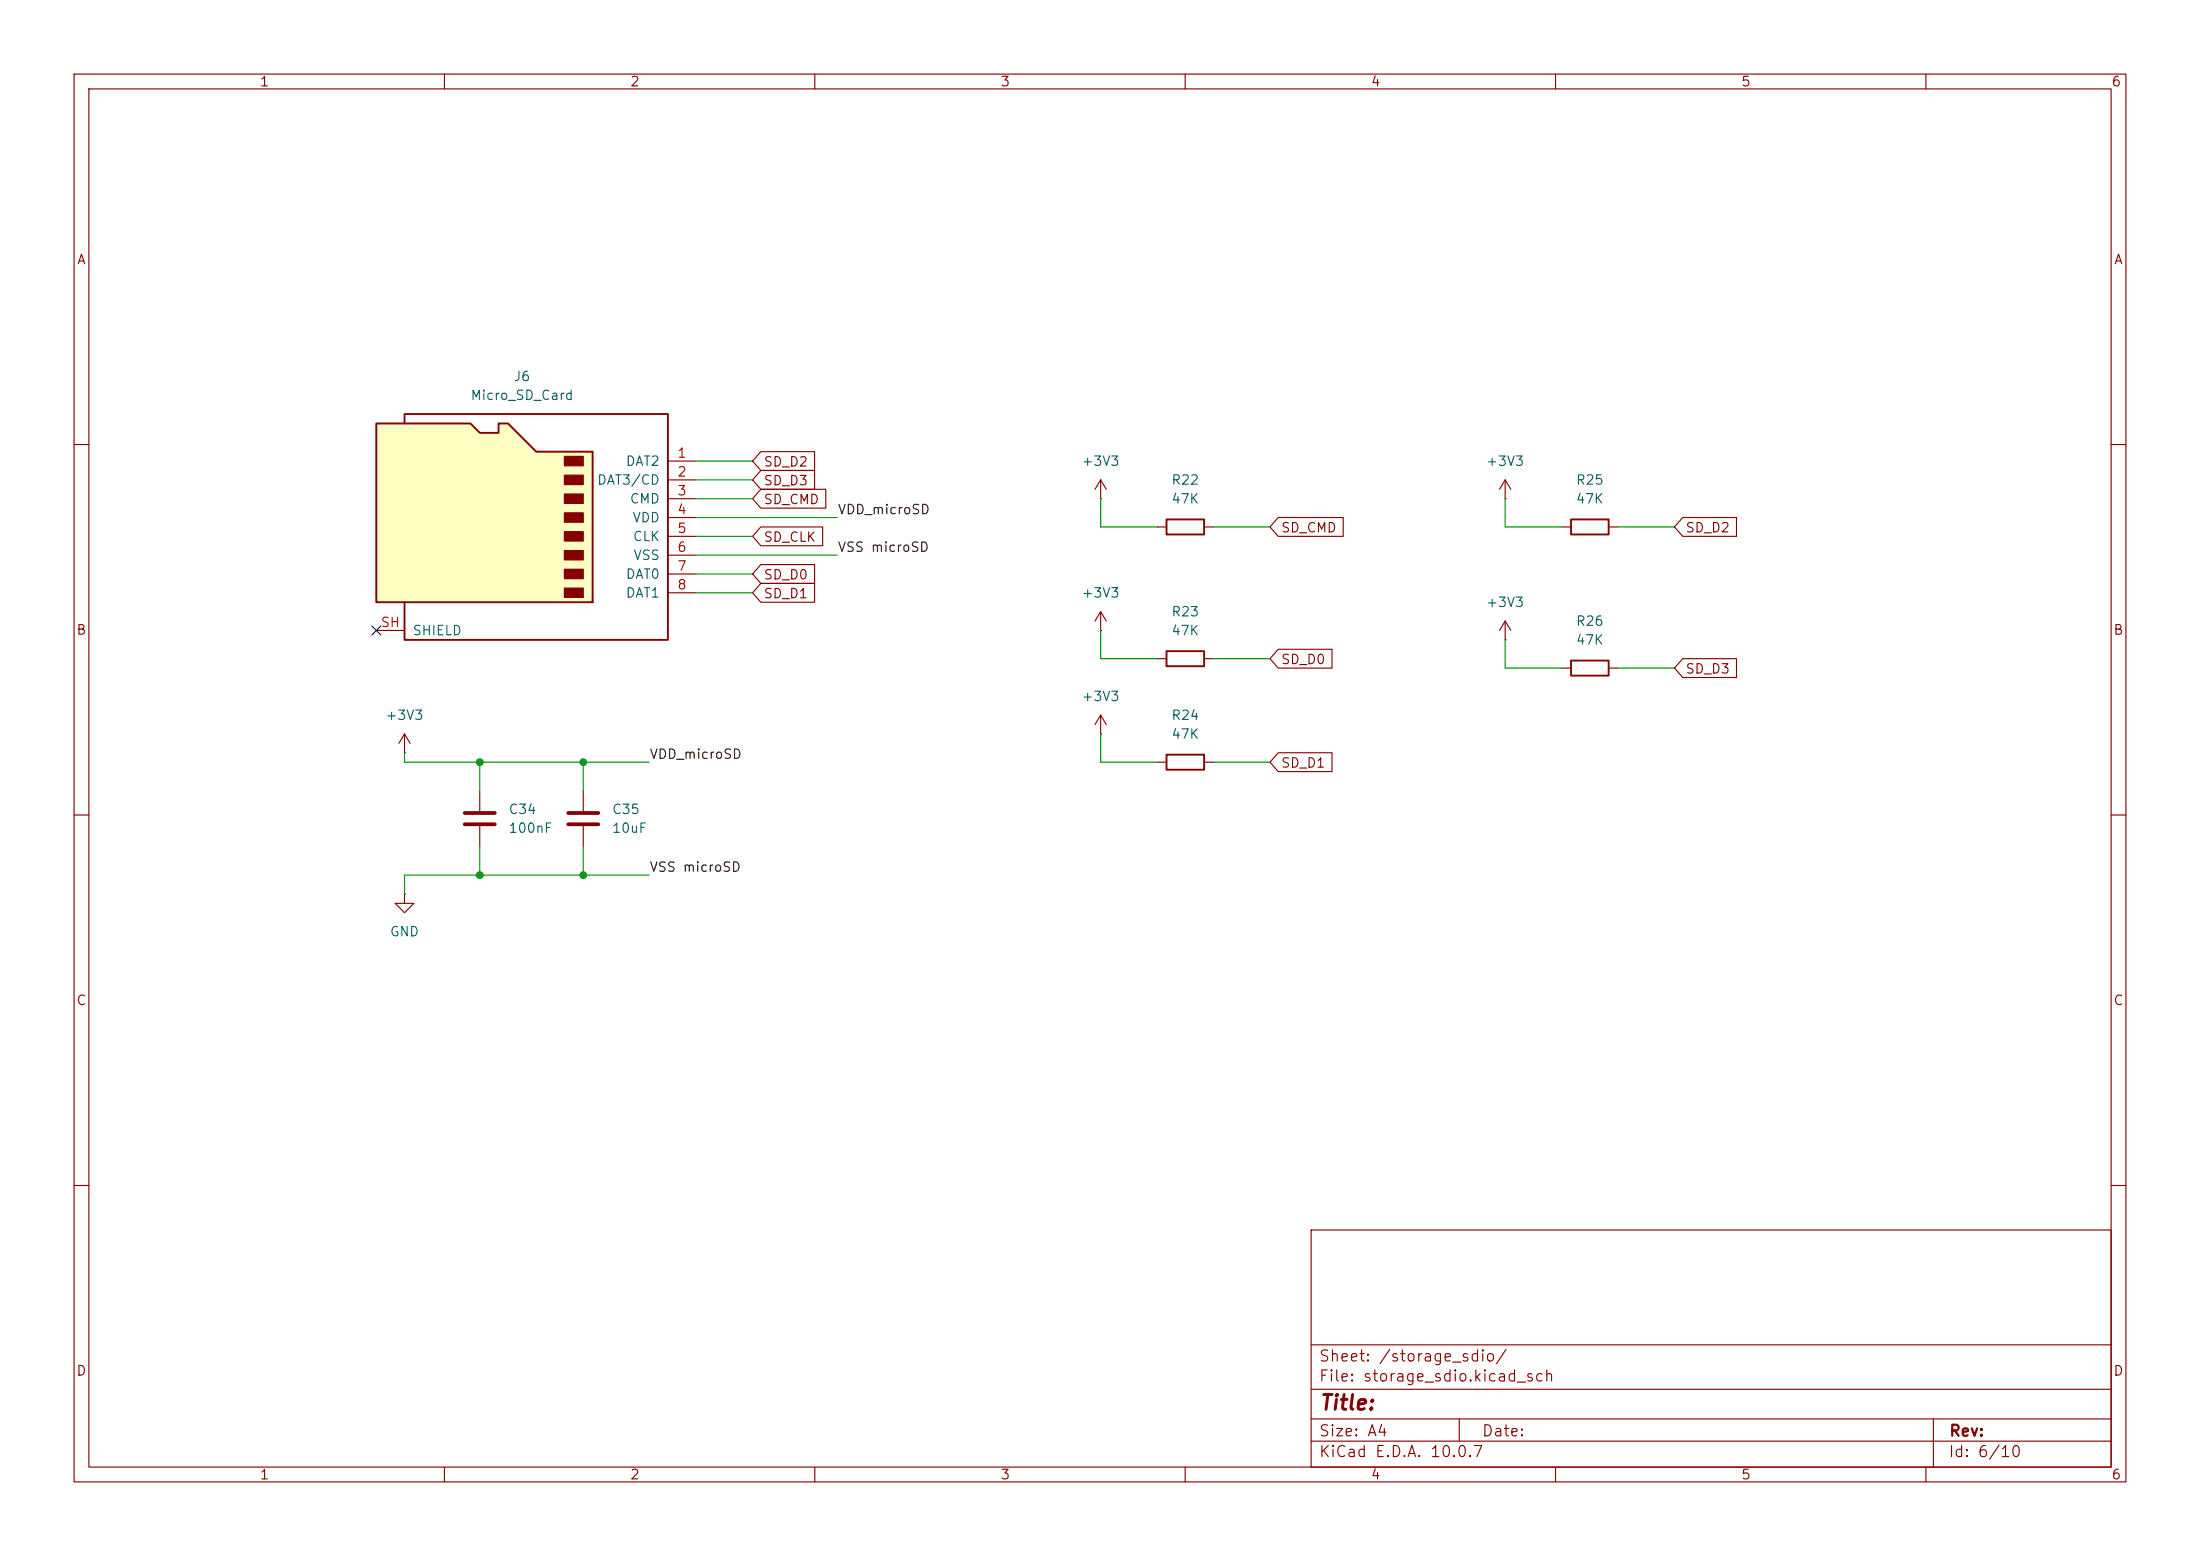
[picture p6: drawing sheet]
(kicad_sch
 (version 20260306)
 (generator "eeschema")
 (generator_version "10.0")
 (paper "A4")
 (lib_symbols
  (symbol "Connector:Micro_SD_Card"
   (pin_names
    (offset 1.016)) (exclude_from_sim no) (in_bom yes) (on_board yes)
   (in_pos_files yes)
   (duplicate_pin_numbers_are_jumpers no)
   (property "Reference" "J" (at -16.51 15.24 0) (show_name no) (do_not_autoplace no) (effects (font (size 1.27 1.27))))
   (property "Value" "Micro_SD_Card" (at 16.51 15.24 0) (show_name no) (do_not_autoplace no) (effects (font (size 1.27 1.27)) (justify right)))
   (property "Footprint" "" (at 29.21 7.62 0) (show_name no) (do_not_autoplace no) (hide yes) (effects (font (size 1.27 1.27))))
   (property "Datasheet" "https://www.we-online.com/components/products/datasheet/693072010801.pdf" (at 0 0 0) (show_name no) (do_not_autoplace no) (hide yes) (effects (font (size 1.27 1.27))))
   (property "Description" "Micro SD Card Socket" (at 0 0 0) (show_name no) (do_not_autoplace no) (hide yes) (effects (font (size 1.27 1.27))))
   (symbol "Micro_SD_Card_0_1"
    (polyline (pts (xy -8.89 -11.43) (xy -8.89 8.89) (xy -1.27 8.89) (xy 2.54 12.7) (xy 3.81 12.7) (xy 3.81 11.43) (xy 6.35 11.43) (xy 7.62 12.7) (xy 20.32 12.7) (xy 20.32 -11.43) (xy -8.89 -11.43)) (stroke (width 0.254) (type default)) (fill (type background)))
    (rectangle (start -7.62 8.255) (end -5.08 6.985) (stroke (width 0) (type default)) (fill (type outline)))
    (rectangle (start -7.62 5.715) (end -5.08 4.445) (stroke (width 0) (type default)) (fill (type outline)))
    (rectangle (start -7.62 3.175) (end -5.08 1.905) (stroke (width 0) (type default)) (fill (type outline)))
    (rectangle (start -7.62 0.635) (end -5.08 -0.635) (stroke (width 0) (type default)) (fill (type outline)))
    (rectangle (start -7.62 -1.905) (end -5.08 -3.175) (stroke (width 0) (type default)) (fill (type outline)))
    (rectangle (start -7.62 -4.445) (end -5.08 -5.715) (stroke (width 0) (type default)) (fill (type outline)))
    (rectangle (start -7.62 -6.985) (end -5.08 -8.255) (stroke (width 0) (type default)) (fill (type outline)))
    (rectangle (start -7.62 -9.525) (end -5.08 -10.795) (stroke (width 0) (type default)) (fill (type outline)))
    (polyline (pts (xy 16.51 12.7) (xy 16.51 13.97) (xy -19.05 13.97) (xy -19.05 -16.51) (xy 16.51 -16.51) (xy 16.51 -11.43)) (stroke (width 0.254) (type default)) (fill (type none))))
   (symbol "Micro_SD_Card_1_1"
    (pin bidirectional line (at -22.86 7.62 0) (length 3.81) (name "DAT2" (effects (font (size 1.27 1.27)))) (number "1" (effects (font (size 1.27 1.27)))))
    (pin bidirectional line (at -22.86 5.08 0) (length 3.81) (name "DAT3/CD" (effects (font (size 1.27 1.27)))) (number "2" (effects (font (size 1.27 1.27)))))
    (pin input line (at -22.86 2.54 0) (length 3.81) (name "CMD" (effects (font (size 1.27 1.27)))) (number "3" (effects (font (size 1.27 1.27)))))
    (pin power_in line (at -22.86 0 0) (length 3.81) (name "VDD" (effects (font (size 1.27 1.27)))) (number "4" (effects (font (size 1.27 1.27)))))
    (pin input line (at -22.86 -2.54 0) (length 3.81) (name "CLK" (effects (font (size 1.27 1.27)))) (number "5" (effects (font (size 1.27 1.27)))))
    (pin power_in line (at -22.86 -5.08 0) (length 3.81) (name "VSS" (effects (font (size 1.27 1.27)))) (number "6" (effects (font (size 1.27 1.27)))))
    (pin bidirectional line (at -22.86 -7.62 0) (length 3.81) (name "DAT0" (effects (font (size 1.27 1.27)))) (number "7" (effects (font (size 1.27 1.27)))))
    (pin bidirectional line (at -22.86 -10.16 0) (length 3.81) (name "DAT1" (effects (font (size 1.27 1.27)))) (number "8" (effects (font (size 1.27 1.27)))))
    (pin passive line (at 20.32 -15.24 180) (length 3.81) (name "SHIELD" (effects (font (size 1.27 1.27)))) (number "SH" (effects (font (size 1.27 1.27))))))
   (embedded_fonts no))
  (symbol "Device:C"
   (pin_numbers (hide yes))
   (pin_names
    (offset 0.254)) (exclude_from_sim no) (in_bom yes) (on_board yes)
   (in_pos_files yes)
   (duplicate_pin_numbers_are_jumpers no)
   (property "Reference" "C" (at 0.635 2.54 0) (show_name no) (do_not_autoplace no) (effects (font (size 1.27 1.27)) (justify left)))
   (property "Value" "C" (at 0.635 -2.54 0) (show_name no) (do_not_autoplace no) (effects (font (size 1.27 1.27)) (justify left)))
   (property "Footprint" "" (at 0.9652 -3.81 0) (show_name no) (do_not_autoplace no) (hide yes) (effects (font (size 1.27 1.27))))
   (property "Datasheet" "" (at 0 0 0) (show_name no) (do_not_autoplace no) (hide yes) (effects (font (size 1.27 1.27))))
   (property "Description" "Unpolarized capacitor" (at 0 0 0) (show_name no) (do_not_autoplace no) (hide yes) (effects (font (size 1.27 1.27))))
   (symbol "C_0_1"
    (polyline (pts (xy -2.032 0.762) (xy 2.032 0.762)) (stroke (width 0.508) (type default)) (fill (type none)))
    (polyline (pts (xy -2.032 -0.762) (xy 2.032 -0.762)) (stroke (width 0.508) (type default)) (fill (type none))))
   (symbol "C_1_1"
    (pin passive line (at 0 3.81 270) (length 2.794) (name "" (effects (font (size 1.27 1.27)))) (number "1" (effects (font (size 1.27 1.27)))))
    (pin passive line (at 0 -3.81 90) (length 2.794) (name "" (effects (font (size 1.27 1.27)))) (number "2" (effects (font (size 1.27 1.27))))))
   (embedded_fonts no))
  (symbol "Device:R"
   (pin_numbers (hide yes))
   (pin_names
    (offset 0)) (exclude_from_sim no) (in_bom yes) (on_board yes)
   (in_pos_files yes)
   (duplicate_pin_numbers_are_jumpers no)
   (property "Reference" "R" (at 2.032 0 90) (show_name no) (do_not_autoplace no) (effects (font (size 1.27 1.27))))
   (property "Value" "R" (at 0 0 90) (show_name no) (do_not_autoplace no) (effects (font (size 1.27 1.27))))
   (property "Footprint" "" (at -1.778 0 90) (show_name no) (do_not_autoplace no) (hide yes) (effects (font (size 1.27 1.27))))
   (property "Datasheet" "" (at 0 0 0) (show_name no) (do_not_autoplace no) (hide yes) (effects (font (size 1.27 1.27))))
   (property "Description" "Resistor" (at 0 0 0) (show_name no) (do_not_autoplace no) (hide yes) (effects (font (size 1.27 1.27))))
   (symbol "R_0_1"
    (rectangle (start -1.016 -2.54) (end 1.016 2.54) (stroke (width 0.254) (type default)) (fill (type none))))
   (symbol "R_1_1"
    (pin passive line (at 0 3.81 270) (length 1.27) (name "" (effects (font (size 1.27 1.27)))) (number "1" (effects (font (size 1.27 1.27)))))
    (pin passive line (at 0 -3.81 90) (length 1.27) (name "" (effects (font (size 1.27 1.27)))) (number "2" (effects (font (size 1.27 1.27))))))
   (embedded_fonts no))
  (symbol "power:+3.3V"
   (power global)
   (pin_numbers (hide yes))
   (pin_names
    (offset 0) (hide yes)) (exclude_from_sim no) (in_bom yes) (on_board yes)
   (in_pos_files yes)
   (duplicate_pin_numbers_are_jumpers no)
   (property "Reference" "#PWR" (at 0 -3.81 0) (show_name no) (do_not_autoplace no) (hide yes) (effects (font (size 1.27 1.27))))
   (property "Value" "+3.3V" (at 0 3.556 0) (show_name no) (do_not_autoplace no) (effects (font (size 1.27 1.27))))
   (property "Footprint" "" (at 0 0 0) (show_name no) (do_not_autoplace no) (hide yes) (effects (font (size 1.27 1.27))))
   (property "Datasheet" "" (at 0 0 0) (show_name no) (do_not_autoplace no) (hide yes) (effects (font (size 1.27 1.27))))
   (property "Description" "Power symbol creates a global label with name \"+3.3V\"" (at 0 0 0) (show_name no) (do_not_autoplace no) (hide yes) (effects (font (size 1.27 1.27))))
   (symbol "+3.3V_0_1"
    (polyline (pts (xy -0.762 1.27) (xy 0 2.54)) (stroke (width 0) (type default)) (fill (type none)))
    (polyline (pts (xy 0 2.54) (xy 0.762 1.27)) (stroke (width 0) (type default)) (fill (type none)))
    (polyline (pts (xy 0 0) (xy 0 2.54)) (stroke (width 0) (type default)) (fill (type none))))
   (symbol "+3.3V_1_1"
    (pin power_in line (at 0 0 90) (length 0) (name "" (effects (font (size 1.27 1.27)))) (number "1" (effects (font (size 1.27 1.27))))))
   (embedded_fonts no))
  (symbol "power:+3V3"
   (power global)
   (pin_numbers (hide yes))
   (pin_names
    (offset 0) (hide yes)) (exclude_from_sim no) (in_bom yes) (on_board yes)
   (in_pos_files yes)
   (duplicate_pin_numbers_are_jumpers no)
   (property "Reference" "#PWR" (at 0 -3.81 0) (show_name no) (do_not_autoplace no) (hide yes) (effects (font (size 1.27 1.27))))
   (property "Value" "+3V3" (at 0 3.556 0) (show_name no) (do_not_autoplace no) (effects (font (size 1.27 1.27))))
   (property "Footprint" "" (at 0 0 0) (show_name no) (do_not_autoplace no) (hide yes) (effects (font (size 1.27 1.27))))
   (property "Datasheet" "" (at 0 0 0) (show_name no) (do_not_autoplace no) (hide yes) (effects (font (size 1.27 1.27))))
   (property "Description" "Power symbol creates a global label with name \"+3V3\"" (at 0 0 0) (show_name no) (do_not_autoplace no) (hide yes) (effects (font (size 1.27 1.27))))
   (symbol "+3V3_0_1"
    (polyline (pts (xy -0.762 1.27) (xy 0 2.54)) (stroke (width 0) (type default)) (fill (type none)))
    (polyline (pts (xy 0 2.54) (xy 0.762 1.27)) (stroke (width 0) (type default)) (fill (type none)))
    (polyline (pts (xy 0 0) (xy 0 2.54)) (stroke (width 0) (type default)) (fill (type none))))
   (symbol "+3V3_1_1"
    (pin power_in line (at 0 0 90) (length 0) (name "" (effects (font (size 1.27 1.27)))) (number "1" (effects (font (size 1.27 1.27))))))
   (embedded_fonts no))
  (symbol "power:GND"
   (power global)
   (pin_numbers (hide yes))
   (pin_names
    (offset 0) (hide yes)) (exclude_from_sim no) (in_bom yes) (on_board yes)
   (in_pos_files yes)
   (duplicate_pin_numbers_are_jumpers no)
   (property "Reference" "#PWR" (at 0 -6.35 0) (show_name no) (do_not_autoplace no) (hide yes) (effects (font (size 1.27 1.27))))
   (property "Value" "GND" (at 0 -3.81 0) (show_name no) (do_not_autoplace no) (effects (font (size 1.27 1.27))))
   (property "Footprint" "" (at 0 0 0) (show_name no) (do_not_autoplace no) (hide yes) (effects (font (size 1.27 1.27))))
   (property "Datasheet" "" (at 0 0 0) (show_name no) (do_not_autoplace no) (hide yes) (effects (font (size 1.27 1.27))))
   (property "Description" "Power symbol creates a global label with name \"GND\" , ground" (at 0 0 0) (show_name no) (do_not_autoplace no) (hide yes) (effects (font (size 1.27 1.27))))
   (symbol "GND_0_1"
    (polyline (pts (xy 0 0) (xy 0 -1.27) (xy 1.27 -1.27) (xy 0 -2.54) (xy -1.27 -1.27) (xy 0 -1.27)) (stroke (width 0) (type default)) (fill (type none))))
   (symbol "GND_1_1"
    (pin power_in line (at 0 0 270) (length 0) (name "" (effects (font (size 1.27 1.27)))) (number "1" (effects (font (size 1.27 1.27))))))
   (embedded_fonts no)))
 (junction
  (at 64.77 102.87)
  (diameter 0)
  (color 0 0 0 0))
 (junction
  (at 78.74 118.11)
  (diameter 0)
  (color 0 0 0 0))
 (junction
  (at 78.74 102.87)
  (diameter 0)
  (color 0 0 0 0))
 (junction
  (at 64.77 118.11)
  (diameter 0)
  (color 0 0 0 0))
 (no_connect
  (at 50.8 85.09))
 (wire
  (pts (xy 163.83 71.12) (xy 171.45 71.12))
  (stroke (width 0) (type default)))
 (wire
  (pts (xy 93.98 80.01) (xy 101.6 80.01))
  (stroke (width 0) (type default)))
 (wire
  (pts (xy 78.74 102.87) (xy 87.63 102.87))
  (stroke (width 0) (type default)))
 (wire
  (pts (xy 78.74 114.3) (xy 78.74 118.11))
  (stroke (width 0) (type default)))
 (wire
  (pts (xy 203.2 90.17) (xy 210.82 90.17))
  (stroke (width 0) (type default)))
 (wire
  (pts (xy 64.77 102.87) (xy 64.77 106.68))
  (stroke (width 0) (type default)))
 (wire
  (pts (xy 54.61 118.11) (xy 64.77 118.11))
  (stroke (width 0) (type default)))
 (wire
  (pts (xy 64.77 102.87) (xy 78.74 102.87))
  (stroke (width 0) (type default)))
 (wire
  (pts (xy 78.74 118.11) (xy 87.63 118.11))
  (stroke (width 0) (type default)))
 (wire
  (pts (xy 64.77 114.3) (xy 64.77 118.11))
  (stroke (width 0) (type default)))
 (wire
  (pts (xy 148.59 88.9) (xy 156.21 88.9))
  (stroke (width 0) (type default)))
 (wire
  (pts (xy 203.2 71.12) (xy 210.82 71.12))
  (stroke (width 0) (type default)))
 (wire
  (pts (xy 148.59 85.09) (xy 148.59 88.9))
  (stroke (width 0) (type default)))
 (wire
  (pts (xy 93.98 72.39) (xy 101.6 72.39))
  (stroke (width 0) (type default)))
 (wire
  (pts (xy 203.2 86.36) (xy 203.2 90.17))
  (stroke (width 0) (type default)))
 (wire
  (pts (xy 203.2 67.31) (xy 203.2 71.12))
  (stroke (width 0) (type default)))
 (wire
  (pts (xy 54.61 118.11) (xy 54.61 120.65))
  (stroke (width 0) (type default)))
 (wire
  (pts (xy 93.98 69.85) (xy 113.03 69.85))
  (stroke (width 0) (type default)))
 (wire
  (pts (xy 93.98 67.31) (xy 101.6 67.31))
  (stroke (width 0) (type default)))
 (wire
  (pts (xy 163.83 88.9) (xy 171.45 88.9))
  (stroke (width 0) (type default)))
 (wire
  (pts (xy 93.98 74.93) (xy 113.03 74.93))
  (stroke (width 0) (type default)))
 (wire
  (pts (xy 163.83 102.87) (xy 171.45 102.87))
  (stroke (width 0) (type default)))
 (wire
  (pts (xy 148.59 67.31) (xy 148.59 71.12))
  (stroke (width 0) (type default)))
 (wire
  (pts (xy 148.59 102.87) (xy 156.21 102.87))
  (stroke (width 0) (type default)))
 (wire
  (pts (xy 64.77 118.11) (xy 78.74 118.11))
  (stroke (width 0) (type default)))
 (wire
  (pts (xy 93.98 77.47) (xy 101.6 77.47))
  (stroke (width 0) (type default)))
 (wire
  (pts (xy 218.44 90.17) (xy 226.06 90.17))
  (stroke (width 0) (type default)))
 (wire
  (pts (xy 148.59 71.12) (xy 156.21 71.12))
  (stroke (width 0) (type default)))
 (wire
  (pts (xy 93.98 64.77) (xy 101.6 64.77))
  (stroke (width 0) (type default)))
 (wire
  (pts (xy 54.61 101.6) (xy 54.61 102.87))
  (stroke (width 0) (type default)))
 (wire
  (pts (xy 218.44 71.12) (xy 226.06 71.12))
  (stroke (width 0) (type default)))
 (wire
  (pts (xy 148.59 99.06) (xy 148.59 102.87))
  (stroke (width 0) (type default)))
 (wire
  (pts (xy 93.98 62.23) (xy 101.6 62.23))
  (stroke (width 0) (type default)))
 (wire
  (pts (xy 78.74 102.87) (xy 78.74 106.68))
  (stroke (width 0) (type default)))
 (wire
  (pts (xy 54.61 102.87) (xy 64.77 102.87))
  (stroke (width 0) (type default)))
 (label "VDD_microSD"
  (at 113.03 69.85 0)
  (effects (font (size 1.27 1.27)) (justify left bottom)))
 (label "VDD_microSD"
  (at 87.63 102.87 0)
  (effects (font (size 1.27 1.27)) (justify left bottom)))
 (label "VSS microSD"
  (at 113.03 74.93 0)
  (effects (font (size 1.27 1.27)) (justify left bottom)))
 (label "VSS microSD"
  (at 87.63 118.11 0)
  (effects (font (size 1.27 1.27)) (justify left bottom)))
 (global_label "SD_D1"
  (shape input)
  (at 101.6 80.01 0)
  (fields_autoplaced yes)
  (effects (font (size 1.27 1.27)) (justify left))
  (property "Intersheetrefs" "${INTERSHEET_REFS}" (at 110.5118 80.01 0) (hide yes) (show_name no) (do_not_autoplace no) (effects (font (size 1.27 1.27)) (justify left))))
 (global_label "SD_D1"
  (shape input)
  (at 171.45 102.87 0)
  (fields_autoplaced yes)
  (effects (font (size 1.27 1.27)) (justify left))
  (property "Intersheetrefs" "${INTERSHEET_REFS}" (at 180.3618 102.87 0) (hide yes) (show_name no) (do_not_autoplace no) (effects (font (size 1.27 1.27)) (justify left))))
 (global_label "SD_D3"
  (shape input)
  (at 101.6 64.77 0)
  (fields_autoplaced yes)
  (effects (font (size 1.27 1.27)) (justify left))
  (property "Intersheetrefs" "${INTERSHEET_REFS}" (at 110.5118 64.77 0) (hide yes) (show_name no) (do_not_autoplace no) (effects (font (size 1.27 1.27)) (justify left))))
 (global_label "SD_D2"
  (shape input)
  (at 226.06 71.12 0)
  (fields_autoplaced yes)
  (effects (font (size 1.27 1.27)) (justify left))
  (property "Intersheetrefs" "${INTERSHEET_REFS}" (at 234.9718 71.12 0) (hide yes) (show_name no) (do_not_autoplace no) (effects (font (size 1.27 1.27)) (justify left))))
 (global_label "SD_D0"
  (shape input)
  (at 171.45 88.9 0)
  (fields_autoplaced yes)
  (effects (font (size 1.27 1.27)) (justify left))
  (property "Intersheetrefs" "${INTERSHEET_REFS}" (at 180.3618 88.9 0) (hide yes) (show_name no) (do_not_autoplace no) (effects (font (size 1.27 1.27)) (justify left))))
 (global_label "SD_D0"
  (shape input)
  (at 101.6 77.47 0)
  (fields_autoplaced yes)
  (effects (font (size 1.27 1.27)) (justify left))
  (property "Intersheetrefs" "${INTERSHEET_REFS}" (at 110.5118 77.47 0) (hide yes) (show_name no) (do_not_autoplace no) (effects (font (size 1.27 1.27)) (justify left))))
 (global_label "SD_CLK"
  (shape input)
  (at 101.6 72.39 0)
  (fields_autoplaced yes)
  (effects (font (size 1.27 1.27)) (justify left))
  (property "Intersheetrefs" "${INTERSHEET_REFS}" (at 111.6004 72.39 0) (hide yes) (show_name no) (do_not_autoplace no) (effects (font (size 1.27 1.27)) (justify left))))
 (global_label "SD_D2"
  (shape input)
  (at 101.6 62.23 0)
  (fields_autoplaced yes)
  (effects (font (size 1.27 1.27)) (justify left))
  (property "Intersheetrefs" "${INTERSHEET_REFS}" (at 110.5118 62.23 0) (hide yes) (show_name no) (do_not_autoplace no) (effects (font (size 1.27 1.27)) (justify left))))
 (global_label "SD_D3"
  (shape input)
  (at 226.06 90.17 0)
  (fields_autoplaced yes)
  (effects (font (size 1.27 1.27)) (justify left))
  (property "Intersheetrefs" "${INTERSHEET_REFS}" (at 234.9718 90.17 0) (hide yes) (show_name no) (do_not_autoplace no) (effects (font (size 1.27 1.27)) (justify left))))
 (global_label "SD_CMD"
  (shape input)
  (at 101.6 67.31 0)
  (fields_autoplaced yes)
  (effects (font (size 1.27 1.27)) (justify left))
  (property "Intersheetrefs" "${INTERSHEET_REFS}" (at 112.0237 67.31 0) (hide yes) (show_name no) (do_not_autoplace no) (effects (font (size 1.27 1.27)) (justify left))))
 (global_label "SD_CMD"
  (shape input)
  (at 171.45 71.12 0)
  (fields_autoplaced yes)
  (effects (font (size 1.27 1.27)) (justify left))
  (property "Intersheetrefs" "${INTERSHEET_REFS}" (at 181.8737 71.12 0) (hide yes) (show_name no) (do_not_autoplace no) (effects (font (size 1.27 1.27)) (justify left))))
 (symbol
  (lib_id "Device:R")
  (at 160.02 71.12 90)
  (unit 1)
  (body_style 1)
  (exclude_from_sim no)
  (in_bom yes)
  (on_board yes)
  (in_pos_files yes)
  (dnp no)
  (fields_autoplaced yes)
  (property "Reference" "R22" (at 160.02 64.77 90) (show_name no) (do_not_autoplace no) (effects (font (size 1.27 1.27))))
  (property "Value" "47K" (at 160.02 67.31 90) (show_name no) (do_not_autoplace no) (effects (font (size 1.27 1.27))))
  (property "Footprint" "Resistor_SMD:R_0603_1608Metric" (at 160.02 72.898 90) (hide yes) (show_name no) (do_not_autoplace no) (effects (font (size 1.27 1.27))))
  (property "Datasheet" "" (at 160.02 71.12 0) (hide yes) (show_name no) (do_not_autoplace no) (effects (font (size 1.27 1.27))))
  (property "Description" "Resistor" (at 160.02 71.12 0) (hide yes) (show_name no) (do_not_autoplace no) (effects (font (size 1.27 1.27))))
  (pin "2")
  (pin "1"))
 (symbol
  (lib_id "power:+3V3")
  (at 203.2 67.31 0)
  (unit 1)
  (body_style 1)
  (exclude_from_sim no)
  (in_bom yes)
  (on_board yes)
  (in_pos_files yes)
  (dnp no)
  (fields_autoplaced yes)
  (property "Reference" "#PWR074" (at 203.2 71.12 0) (hide yes) (show_name no) (do_not_autoplace no) (effects (font (size 1.27 1.27))))
  (property "Value" "+3V3" (at 203.2 62.23 0) (show_name no) (do_not_autoplace no) (effects (font (size 1.27 1.27))))
  (property "Footprint" "" (at 203.2 67.31 0) (hide yes) (show_name no) (do_not_autoplace no) (effects (font (size 1.27 1.27))))
  (property "Datasheet" "" (at 203.2 67.31 0) (hide yes) (show_name no) (do_not_autoplace no) (effects (font (size 1.27 1.27))))
  (property "Description" "Power symbol creates a global label with name \"+3V3\"" (at 203.2 67.31 0) (hide yes) (show_name no) (do_not_autoplace no) (effects (font (size 1.27 1.27))))
  (pin "1"))
 (symbol
  (lib_id "power:+3V3")
  (at 203.2 86.36 0)
  (unit 1)
  (body_style 1)
  (exclude_from_sim no)
  (in_bom yes)
  (on_board yes)
  (in_pos_files yes)
  (dnp no)
  (fields_autoplaced yes)
  (property "Reference" "#PWR075" (at 203.2 90.17 0) (hide yes) (show_name no) (do_not_autoplace no) (effects (font (size 1.27 1.27))))
  (property "Value" "+3V3" (at 203.2 81.28 0) (show_name no) (do_not_autoplace no) (effects (font (size 1.27 1.27))))
  (property "Footprint" "" (at 203.2 86.36 0) (hide yes) (show_name no) (do_not_autoplace no) (effects (font (size 1.27 1.27))))
  (property "Datasheet" "" (at 203.2 86.36 0) (hide yes) (show_name no) (do_not_autoplace no) (effects (font (size 1.27 1.27))))
  (property "Description" "Power symbol creates a global label with name \"+3V3\"" (at 203.2 86.36 0) (hide yes) (show_name no) (do_not_autoplace no) (effects (font (size 1.27 1.27))))
  (pin "1"))
 (symbol
  (lib_id "power:GND")
  (at 54.61 120.65 0)
  (unit 1)
  (body_style 1)
  (exclude_from_sim no)
  (in_bom yes)
  (on_board yes)
  (in_pos_files yes)
  (dnp no)
  (fields_autoplaced yes)
  (property "Reference" "#PWR070" (at 54.61 127 0) (hide yes) (show_name no) (do_not_autoplace no) (effects (font (size 1.27 1.27))))
  (property "Value" "GND" (at 54.61 125.73 0) (show_name no) (do_not_autoplace no) (effects (font (size 1.27 1.27))))
  (property "Footprint" "" (at 54.61 120.65 0) (hide yes) (show_name no) (do_not_autoplace no) (effects (font (size 1.27 1.27))))
  (property "Datasheet" "" (at 54.61 120.65 0) (hide yes) (show_name no) (do_not_autoplace no) (effects (font (size 1.27 1.27))))
  (property "Description" "Power symbol creates a global label with name \"GND\" , ground" (at 54.61 120.65 0) (hide yes) (show_name no) (do_not_autoplace no) (effects (font (size 1.27 1.27))))
  (pin "1"))
 (symbol
  (lib_id "Device:C")
  (at 64.77 110.49 0)
  (unit 1)
  (body_style 1)
  (exclude_from_sim no)
  (in_bom yes)
  (on_board yes)
  (in_pos_files yes)
  (dnp no)
  (fields_autoplaced yes)
  (property "Reference" "C34" (at 68.58 109.2199 0) (show_name no) (do_not_autoplace no) (effects (font (size 1.27 1.27)) (justify left)))
  (property "Value" "100nF" (at 68.58 111.7599 0) (show_name no) (do_not_autoplace no) (effects (font (size 1.27 1.27)) (justify left)))
  (property "Footprint" "Capacitor_SMD:C_0603_1608Metric" (at 65.7352 114.3 0) (hide yes) (show_name no) (do_not_autoplace no) (effects (font (size 1.27 1.27))))
  (property "Datasheet" "" (at 64.77 110.49 0) (hide yes) (show_name no) (do_not_autoplace no) (effects (font (size 1.27 1.27))))
  (property "Description" "Unpolarized capacitor" (at 64.77 110.49 0) (hide yes) (show_name no) (do_not_autoplace no) (effects (font (size 1.27 1.27))))
  (pin "1")
  (pin "2"))
 (symbol
  (lib_id "power:+3V3")
  (at 148.59 99.06 0)
  (unit 1)
  (body_style 1)
  (exclude_from_sim no)
  (in_bom yes)
  (on_board yes)
  (in_pos_files yes)
  (dnp no)
  (fields_autoplaced yes)
  (property "Reference" "#PWR073" (at 148.59 102.87 0) (hide yes) (show_name no) (do_not_autoplace no) (effects (font (size 1.27 1.27))))
  (property "Value" "+3V3" (at 148.59 93.98 0) (show_name no) (do_not_autoplace no) (effects (font (size 1.27 1.27))))
  (property "Footprint" "" (at 148.59 99.06 0) (hide yes) (show_name no) (do_not_autoplace no) (effects (font (size 1.27 1.27))))
  (property "Datasheet" "" (at 148.59 99.06 0) (hide yes) (show_name no) (do_not_autoplace no) (effects (font (size 1.27 1.27))))
  (property "Description" "Power symbol creates a global label with name \"+3V3\"" (at 148.59 99.06 0) (hide yes) (show_name no) (do_not_autoplace no) (effects (font (size 1.27 1.27))))
  (pin "1"))
 (symbol
  (lib_id "Device:C")
  (at 78.74 110.49 0)
  (unit 1)
  (body_style 1)
  (exclude_from_sim no)
  (in_bom yes)
  (on_board yes)
  (in_pos_files yes)
  (dnp no)
  (fields_autoplaced yes)
  (property "Reference" "C35" (at 82.55 109.2199 0) (show_name no) (do_not_autoplace no) (effects (font (size 1.27 1.27)) (justify left)))
  (property "Value" "10uF" (at 82.55 111.7599 0) (show_name no) (do_not_autoplace no) (effects (font (size 1.27 1.27)) (justify left)))
  (property "Footprint" "Capacitor_SMD:C_0805_2012Metric" (at 79.7052 114.3 0) (hide yes) (show_name no) (do_not_autoplace no) (effects (font (size 1.27 1.27))))
  (property "Datasheet" "" (at 78.74 110.49 0) (hide yes) (show_name no) (do_not_autoplace no) (effects (font (size 1.27 1.27))))
  (property "Description" "Unpolarized capacitor" (at 78.74 110.49 0) (hide yes) (show_name no) (do_not_autoplace no) (effects (font (size 1.27 1.27))))
  (pin "1")
  (pin "2"))
 (symbol
  (lib_id "power:+3.3V")
  (at 54.61 101.6 0)
  (unit 1)
  (body_style 1)
  (exclude_from_sim no)
  (in_bom yes)
  (on_board yes)
  (in_pos_files yes)
  (dnp no)
  (fields_autoplaced yes)
  (property "Reference" "#PWR069" (at 54.61 105.41 0) (hide yes) (show_name no) (do_not_autoplace no) (effects (font (size 1.27 1.27))))
  (property "Value" "+3V3" (at 54.61 96.52 0) (show_name no) (do_not_autoplace no) (effects (font (size 1.27 1.27))))
  (property "Footprint" "" (at 54.61 101.6 0) (hide yes) (show_name no) (do_not_autoplace no) (effects (font (size 1.27 1.27))))
  (property "Datasheet" "" (at 54.61 101.6 0) (hide yes) (show_name no) (do_not_autoplace no) (effects (font (size 1.27 1.27))))
  (property "Description" "Power symbol creates a global label with name \"+3.3V\"" (at 54.61 101.6 0) (hide yes) (show_name no) (do_not_autoplace no) (effects (font (size 1.27 1.27))))
  (pin "1"))
 (symbol
  (lib_id "Device:R")
  (at 214.63 71.12 90)
  (unit 1)
  (body_style 1)
  (exclude_from_sim no)
  (in_bom yes)
  (on_board yes)
  (in_pos_files yes)
  (dnp no)
  (fields_autoplaced yes)
  (property "Reference" "R25" (at 214.63 64.77 90) (show_name no) (do_not_autoplace no) (effects (font (size 1.27 1.27))))
  (property "Value" "47K" (at 214.63 67.31 90) (show_name no) (do_not_autoplace no) (effects (font (size 1.27 1.27))))
  (property "Footprint" "Resistor_SMD:R_0603_1608Metric" (at 214.63 72.898 90) (hide yes) (show_name no) (do_not_autoplace no) (effects (font (size 1.27 1.27))))
  (property "Datasheet" "" (at 214.63 71.12 0) (hide yes) (show_name no) (do_not_autoplace no) (effects (font (size 1.27 1.27))))
  (property "Description" "Resistor" (at 214.63 71.12 0) (hide yes) (show_name no) (do_not_autoplace no) (effects (font (size 1.27 1.27))))
  (pin "2")
  (pin "1"))
 (symbol
  (lib_id "Device:R")
  (at 214.63 90.17 90)
  (unit 1)
  (body_style 1)
  (exclude_from_sim no)
  (in_bom yes)
  (on_board yes)
  (in_pos_files yes)
  (dnp no)
  (fields_autoplaced yes)
  (property "Reference" "R26" (at 214.63 83.82 90) (show_name no) (do_not_autoplace no) (effects (font (size 1.27 1.27))))
  (property "Value" "47K" (at 214.63 86.36 90) (show_name no) (do_not_autoplace no) (effects (font (size 1.27 1.27))))
  (property "Footprint" "Resistor_SMD:R_0603_1608Metric" (at 214.63 91.948 90) (hide yes) (show_name no) (do_not_autoplace no) (effects (font (size 1.27 1.27))))
  (property "Datasheet" "" (at 214.63 90.17 0) (hide yes) (show_name no) (do_not_autoplace no) (effects (font (size 1.27 1.27))))
  (property "Description" "Resistor" (at 214.63 90.17 0) (hide yes) (show_name no) (do_not_autoplace no) (effects (font (size 1.27 1.27))))
  (pin "2")
  (pin "1"))
 (symbol
  (lib_id "power:+3.3V")
  (at 148.59 67.31 0)
  (unit 1)
  (body_style 1)
  (exclude_from_sim no)
  (in_bom yes)
  (on_board yes)
  (in_pos_files yes)
  (dnp no)
  (fields_autoplaced yes)
  (property "Reference" "#PWR071" (at 148.59 71.12 0) (hide yes) (show_name no) (do_not_autoplace no) (effects (font (size 1.27 1.27))))
  (property "Value" "+3V3" (at 148.59 62.23 0) (show_name no) (do_not_autoplace no) (effects (font (size 1.27 1.27))))
  (property "Footprint" "" (at 148.59 67.31 0) (hide yes) (show_name no) (do_not_autoplace no) (effects (font (size 1.27 1.27))))
  (property "Datasheet" "" (at 148.59 67.31 0) (hide yes) (show_name no) (do_not_autoplace no) (effects (font (size 1.27 1.27))))
  (property "Description" "Power symbol creates a global label with name \"+3.3V\"" (at 148.59 67.31 0) (hide yes) (show_name no) (do_not_autoplace no) (effects (font (size 1.27 1.27))))
  (pin "1"))
 (symbol
  (lib_id "power:+3V3")
  (at 148.59 85.09 0)
  (unit 1)
  (body_style 1)
  (exclude_from_sim no)
  (in_bom yes)
  (on_board yes)
  (in_pos_files yes)
  (dnp no)
  (fields_autoplaced yes)
  (property "Reference" "#PWR072" (at 148.59 88.9 0) (hide yes) (show_name no) (do_not_autoplace no) (effects (font (size 1.27 1.27))))
  (property "Value" "+3V3" (at 148.59 80.01 0) (show_name no) (do_not_autoplace no) (effects (font (size 1.27 1.27))))
  (property "Footprint" "" (at 148.59 85.09 0) (hide yes) (show_name no) (do_not_autoplace no) (effects (font (size 1.27 1.27))))
  (property "Datasheet" "" (at 148.59 85.09 0) (hide yes) (show_name no) (do_not_autoplace no) (effects (font (size 1.27 1.27))))
  (property "Description" "Power symbol creates a global label with name \"+3V3\"" (at 148.59 85.09 0) (hide yes) (show_name no) (do_not_autoplace no) (effects (font (size 1.27 1.27))))
  (pin "1"))
 (symbol
  (lib_id "Device:R")
  (at 160.02 88.9 90)
  (unit 1)
  (body_style 1)
  (exclude_from_sim no)
  (in_bom yes)
  (on_board yes)
  (in_pos_files yes)
  (dnp no)
  (fields_autoplaced yes)
  (property "Reference" "R23" (at 160.02 82.55 90) (show_name no) (do_not_autoplace no) (effects (font (size 1.27 1.27))))
  (property "Value" "47K" (at 160.02 85.09 90) (show_name no) (do_not_autoplace no) (effects (font (size 1.27 1.27))))
  (property "Footprint" "Resistor_SMD:R_0603_1608Metric" (at 160.02 90.678 90) (hide yes) (show_name no) (do_not_autoplace no) (effects (font (size 1.27 1.27))))
  (property "Datasheet" "" (at 160.02 88.9 0) (hide yes) (show_name no) (do_not_autoplace no) (effects (font (size 1.27 1.27))))
  (property "Description" "Resistor" (at 160.02 88.9 0) (hide yes) (show_name no) (do_not_autoplace no) (effects (font (size 1.27 1.27))))
  (pin "2")
  (pin "1"))
 (symbol
  (lib_id "Device:R")
  (at 160.02 102.87 90)
  (unit 1)
  (body_style 1)
  (exclude_from_sim no)
  (in_bom yes)
  (on_board yes)
  (in_pos_files yes)
  (dnp no)
  (fields_autoplaced yes)
  (property "Reference" "R24" (at 160.02 96.52 90) (show_name no) (do_not_autoplace no) (effects (font (size 1.27 1.27))))
  (property "Value" "47K" (at 160.02 99.06 90) (show_name no) (do_not_autoplace no) (effects (font (size 1.27 1.27))))
  (property "Footprint" "Resistor_SMD:R_0603_1608Metric" (at 160.02 104.648 90) (hide yes) (show_name no) (do_not_autoplace no) (effects (font (size 1.27 1.27))))
  (property "Datasheet" "" (at 160.02 102.87 0) (hide yes) (show_name no) (do_not_autoplace no) (effects (font (size 1.27 1.27))))
  (property "Description" "Resistor" (at 160.02 102.87 0) (hide yes) (show_name no) (do_not_autoplace no) (effects (font (size 1.27 1.27))))
  (pin "2")
  (pin "1"))
 (symbol
  (lib_id "Connector:Micro_SD_Card")
  (at 71.12 69.85 0)
  (mirror y)
  (unit 1)
  (body_style 1)
  (exclude_from_sim no)
  (in_bom yes)
  (on_board yes)
  (in_pos_files yes)
  (dnp no)
  (fields_autoplaced yes)
  (property "Reference" "J6" (at 70.485 50.8 0) (show_name no) (do_not_autoplace no) (effects (font (size 1.27 1.27))))
  (property "Value" "Micro_SD_Card" (at 70.485 53.34 0) (show_name no) (do_not_autoplace no) (effects (font (size 1.27 1.27))))
  (property "Footprint" "Connector_Card:microSD_HC_Hirose_DM3AT-SF-PEJM5" (at 41.91 62.23 0) (hide yes) (show_name no) (do_not_autoplace no) (effects (font (size 1.27 1.27))))
  (property "Datasheet" "https://www.we-online.com/components/products/datasheet/693072010801.pdf" (at 71.12 69.85 0) (hide yes) (show_name no) (do_not_autoplace no) (effects (font (size 1.27 1.27))))
  (property "Description" "Micro SD Card Socket" (at 71.12 69.85 0) (hide yes) (show_name no) (do_not_autoplace no) (effects (font (size 1.27 1.27))))
  (pin "2")
  (pin "SH")
  (pin "3")
  (pin "5")
  (pin "7")
  (pin "1")
  (pin "4")
  (pin "6")
  (pin "8"))
 (sheet_instances
  (path ""
   (page "6"))))
